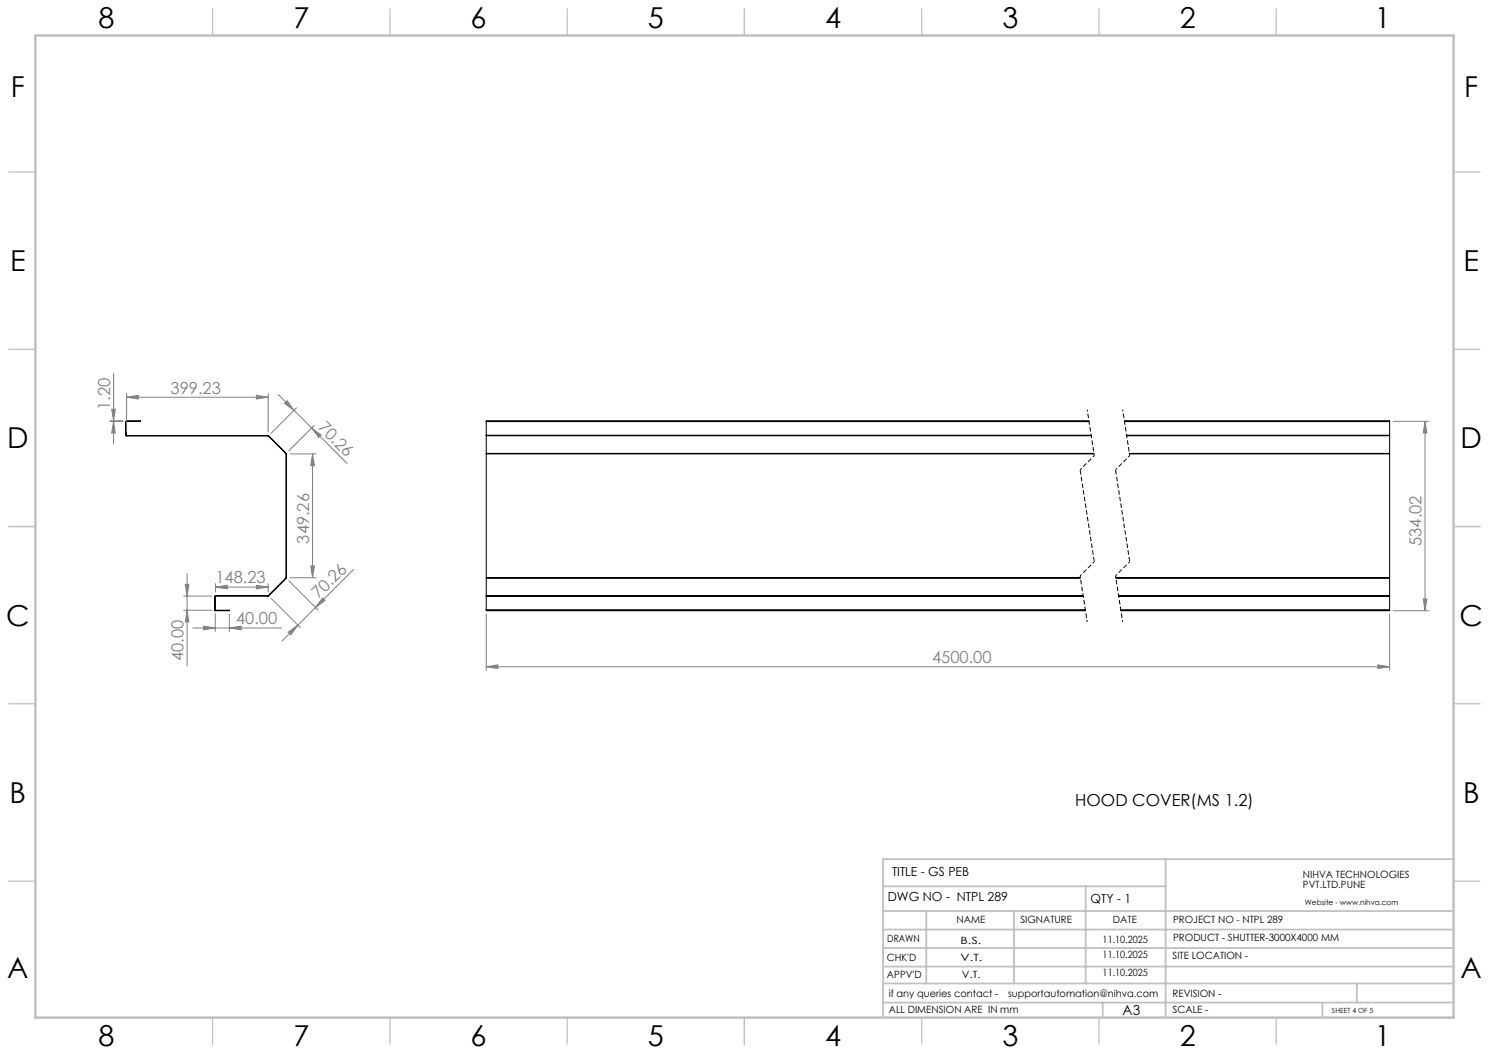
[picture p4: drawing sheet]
<svg xmlns="http://www.w3.org/2000/svg" width="420mm" height="297mm" viewBox="0 0 420 297" stroke-linecap="round" stroke-linejoin="round" font-family="sans-serif">
<g fill="none" stroke="#000" stroke-width=".28">
<path d="M35.5 118.9h.1M35.5 118.9v3.9M35.6 118.9v3.9M35.7 118.7l-.2 .2M35.7 118.8l-.1 .1M35.7 118.7v.1M35.7 118.7h3.9l-3.9 .1M137.2 118.8v.1M137.2 118.9h170M137.2 118.8h170M137.2 118.9v3.9M307.1 118.7h-169.9v.1"/>
<path d="M317.1 118.7h74.9v.1M317.1 118.8h74.9M317.2 118.9h74.8M392 118.8v.1M392 118.9v3.9M35.5 122.8l.2 .2M35.5 122.8h.1M35.6 122.8h.1M35.7 122.8v.2M35.7 123h39.9M35.7 122.8h39.9M75.6 123h.1"/>
<path d="M75.6 122.8l.2 .1M75.6 122.8v.2M75.7 123l4.9 4.9M75.8 122.9l-.1 .1M75.8 122.9l5 5M80.6 127.9l.1 .1M80.7 128h.1M80.7 128v34.9M80.8 127.9v.1M80.8 127.9h-.2M80.8 128v34.9M137.2 127.9v.1"/>
<path d="M137.2 122.8v.1M137.2 122.8h.1M137.2 122.8h170.6M137.2 128h171.4M137.2 127.9h171.3M137.2 122.9h170.6M137.2 122.9v5M137.2 128v34.9M317.7 122.8h74.3M317.8 122.8h74.2M317.8 122.9h74.2M318.6 128h73.4"/>
<path d="M318.6 127.9h73.4M392 127.9v.1M392 122.8v.1M392 122.8h.1M392 122.9v5M392 128v34.9M60.6 172l.2 .3M60.6 168.2h.1M60.6 172h.1M60.6 168.2v3.8M60.7 172l.1 .1M60.7 168.2v3.8"/>
<path d="M60.8 168l-.2 .2M60.8 168.1l-.1 .1M60.8 168v.1M60.8 172.1v.2M60.8 168h14.8M60.8 168.1h14.8M60.8 172.1h3.9l-3.9 .2M75.6 168h.1M75.6 168v.1M75.7 168l.1 .1M75.8 168.1h-.2M80.6 163l.2 .1"/>
<path d="M80.6 163l-4.9 5M80.7 162.9l-.1 .1M80.7 162.9h.1M80.8 163.1l-5 5M80.8 162.9v.2M137.2 162.9v.2M137.2 168.1h.1M137.2 172v.1M137.2 168.1v.1M137.2 162.9h167.5M137.2 168.1h168.3M137.2 168.2h168.3"/>
<path d="M137.2 172h168.9M137.2 172.1v.2h168.9M137.2 172.1h168.9M137.2 163.1h167.5M137.2 163.1v5M137.2 168.2v3.8M314.7 162.9h77.3M314.7 163.1h77.3M315.5 168.1h76.5M315.5 168.2h76.5M316.1 172h75.9M316.1 172.1h75.9"/>
<path d="M392 162.9v.2M392 168.1h.1M392 172v.1M392 168.1v.1M392 172.1v.2h-75.8M392 163.1v5M392 168.2v3.8"/>
</g>
<g fill="none" stroke="#808080" stroke-width=".28">
<path d="M31 118.8h3.7M31 118.7h3.7M31.5 115.4h1l-.5 3.3zM32 118.8l.5 3.3h-1zM32 105.3v19.9M35.7 112l3.3-.5v1zM35.7 111v10.8M35.7 112h39.9M72.3 111.5l3.3 .5-3.3 .5zM75.6 111v10.8M78.5 111.3l19.4 19.4M80.2 113.8l.8-.8 1.9 2.7z"/>
<path d="M83.6 115l-7.1 7.2M393 118.8h10M402 118.8l.5 3.3h-1zM402 118.8v53.5M81.8 128h7.4M87.9 120.7l2.7 2-.7 .7zM88.2 128v34.9M88.2 128l.5 3.3h-1zM88.6 120l-7.1 7.2M87.7 159.6h1l-.5 3.3zM51.8 168.1h8M51.8 172.1h8"/>
<path d="M52.3 164.8h1l-.5 3.3zM52.8 161.8v26.1M52.8 172.1l.5 3.3h-1zM54.4 177.1h25.1M57.4 176.6l3.3 .5-3.3 .5zM60.7 173v5.1M60.8 165.6l3.3-.5v1zM60.8 164.6v2.4M60.8 165.6h14.8M64.7 177.1l3.3-.5v1zM64.7 173.2v4.9M72.3 165.1l3.3 .5-3.3 .5z"/>
<path d="M75.6 164.6v2.4M76.5 168.8l8.2 8.2M81.3 178.3l2.7-2-1.9 2.7zM81.5 163.8l8.2 8.2M81.8 162.9h7.4M91 168.7l.7 .7-2.7 1.9zM99.7 160.6l-20.1 20.2M137.2 173.1v16M392 173.1v16M393 172.3h10M401.5 168.9h1l-.5 3.4zM137.2 188.1l3.2-.6v1.1z"/>
<path d="M137.2 188.1h254.8M388.7 187.5l3.3 .6-3.3 .5z"/>
</g>
<path d="M306.7 115.5l2 13M316.7 115.5l2 13M308.7 128.5l-4 4M318.7 128.5l-4 4M308.7 158.4l-4 4M318.7 158.4l-4 4M304.7 162.4l2 13M314.7 162.4l2 13" fill="none" stroke="#000" stroke-width=".28" stroke-dasharray="1.3 .6" stroke-dashoffset=".7" stroke-linecap="butt"/>
<path d="M304.7 132.5l4 25.9M314.7 132.5l4 25.9" fill="none" stroke="#000" stroke-width=".28" stroke-dasharray="1.3 .6" stroke-dashoffset="-.1" stroke-linecap="butt"/>
<g fill="none" stroke="#c0c0c0" stroke-width=".35">
<path d="M60 2.5v7.5M110 2.5v7.5M160 2.5v7.5M210 2.5v7.5M260 2.5v7.5M310 2.5v7.5M360 2.5v7.5M2.5 48.5h7.5M410 48.5h7.5M2.5 98.5h7.5M410 98.5h7.5M2.5 148.5h7.5"/>
<path d="M410 148.5h7.5M2.5 198.5h7.5M410 198.5h7.5M2.5 248.5h7.5M410 248.5h7.5M60 287v7.5M110 287v7.5M160 287v7.5M210 287v7.5M260 287v7.5M310 287v7.5M360 287v7.5"/>
</g>
<g fill="none" stroke="#c0c0c0" stroke-width=".5">
<path d="M249.1 257h160.9M249.1 250h79.7M261.3 257v20.4M286 257v20.4M306.2 250v27.4M328.8 242.3v44.7M410 242.3h-160.9v44.7M249.1 272.6h160.9M249.1 267.4h160.9M249.1 262.2h160.9M249.1 277.4h160.9M382.7 277.4v5.4"/>
<path d="M249.1 282.8h160.9M311 282.8v4.2M373 282.8v4.2"/>
</g>
<path d="M10 10h400v277h-400z" fill="none" stroke="#c0c0c0" stroke-width=".7"/>
<g fill="#808080">
<path d="M72.3 165.1l3.3 .5-3.3 .5zM60.8 165.6l3.3-.5v1z"/>
<path d="M35.7 112l3.3-.5v1zM72.3 111.5l3.3 .5-3.3 .5zM137.2 188.1l3.2-.6v1.1zM388.7 187.5l3.3 .6-3.3 .5z"/>
<path d="M57.4 176.6l3.3 .5-3.3 .5zM64.7 177.1l3.3-.5v1z"/>
<path d="M91 168.7l.7 .7-2.7 1.9zM81.3 178.3l2.7-2-1.9 2.7z"/>
<path d="M32 118.8l.5 3.3h-1zM31.5 115.4h1l-.5 3.3z"/>
<path d="M88.2 128l.5 3.3h-1zM87.7 159.6h1l-.5 3.3zM52.3 164.8h1l-.5 3.3zM52.8 172.1l.5 3.3h-1zM402 118.8l.5 3.3h-1zM401.5 168.9h1l-.5 3.4z"/>
<path d="M80.2 113.8l.8-.8 1.9 2.7zM87.9 120.7l2.7 2-.7 .7z"/>
</g>
<g font-size="8.1">
<text x="27.8" y="8">8</text>
<text x="82.8" y="8">7</text>
<text x="132.8" y="8">6</text>
<text x="182.8" y="8">5</text>
<text x="232.8" y="8">4</text>
<text x="282.8" y="8">3</text>
<text x="332.8" y="8">2</text>
<text x="387.8" y="8">1</text>
<text x="3" y="27.2">F</text>
<text x="413" y="27.2">F</text>
<text x="2.8" y="76.5">E</text>
<text x="412.8" y="76.5">E</text>
<text x="2" y="126.5">D</text>
<text x="412" y="126.5">D</text>
<text x="1.7" y="176.5">C</text>
<text x="411.7" y="176.5">C</text>
<text x="2.7" y="226.5">B</text>
<text x="412.7" y="226.5">B</text>
<text x="2" y="275.7">A</text>
<text x="412" y="275.7">A</text>
<text x="27.8" y="295">8</text>
<text x="82.8" y="295">7</text>
<text x="132.8" y="295">6</text>
<text x="182.8" y="295">5</text>
<text x="232.8" y="295">4</text>
<text x="282.8" y="295">3</text>
<text x="332.8" y="295">2</text>
<text x="387.8" y="295">1</text>
</g>
<g font-size="4.7" fill="#808080">
<text x="48.1" y="111">399.23</text>
<text x="31" y="115.7" transform="rotate(-90 31 115.7)">1.20</text>
<text x="89.5" y="120.9" transform="rotate(45 89.5 120.9)">70.26</text>
<text x="87.2" y="153.3" transform="rotate(-90 87.2 153.3)">349.26</text>
<text x="401" y="154" transform="rotate(-90 401 154)">534.02</text>
<text x="60.7" y="164.6">148.23</text>
<text x="89.9" y="169" transform="rotate(-45 89.9 169)">70.26</text>
<text x="66.6" y="176.1">40.00</text>
<text x="51.8" y="186.6" transform="rotate(-90 51.8 186.6)">40.00</text>
<text x="262.9" y="187">4500.00</text>
</g>
<text font-size="4.7" x="303.3" y="227.3">HOOD COVER(MS 1.2)</text>
<text font-size="3.9" x="316.7" y="286.4">A3</text>
<g font-size="3.5">
<text x="251.6" y="247">TITLE - GS PEB</text>
<text x="250.4" y="254.2">DWG NO - NTPL 289</text>
<text x="307.6" y="254.8">QTY - 1</text>
</g>
<g font-size="2.8">
<text x="367.5" y="247.7">NIHVA TECHNOLOGIES</text>
<text x="367.5" y="250.5">PVT.LTD.PUNE</text>
<text x="269.8" y="260.4">NAME</text>
<text x="287.8" y="260.4">SIGNATURE</text>
<text x="313.9" y="260.5">DATE</text>
<text x="330.9" y="260.5">PROJECT NO - NTPL 289</text>
<text x="250.3" y="265.7">DRAWN</text>
<text x="270.9" y="266.1">B.S.</text>
<text x="311" y="265.9">11.10.2025</text>
<text x="330.9" y="265.5">PRODUCT - SHUTTER-3000X4000 MM</text>
<text x="250.2" y="271.1">CHK'D</text>
<text x="250.2" y="275.8">APPV'D</text>
<text x="270.9" y="271.1">V.T.</text>
<text x="271.3" y="275.8">V.T.</text>
<text x="311" y="275.4">11.10.2025</text>
<text x="311" y="270.2">11.10.2025</text>
<text x="330.7" y="270.6">SITE LOCATION -</text>
<text x="250.7" y="281.1">if any queries contact -</text>
<text x="284.3" y="281.1">supportautomation@nihva.com</text>
<text x="330.7" y="281.1">REVISION -</text>
<text x="250.7" y="285.6">ALL DIMENSION ARE IN mm</text>
<text x="330.7" y="285.6">SCALE -</text>
</g>
<text font-size="2.1" x="368.1" y="255.1">Website - www.nihva.com</text>
<text font-size="2" x="375.7" y="285.6">SHEET 4 OF 5</text>
</svg>
